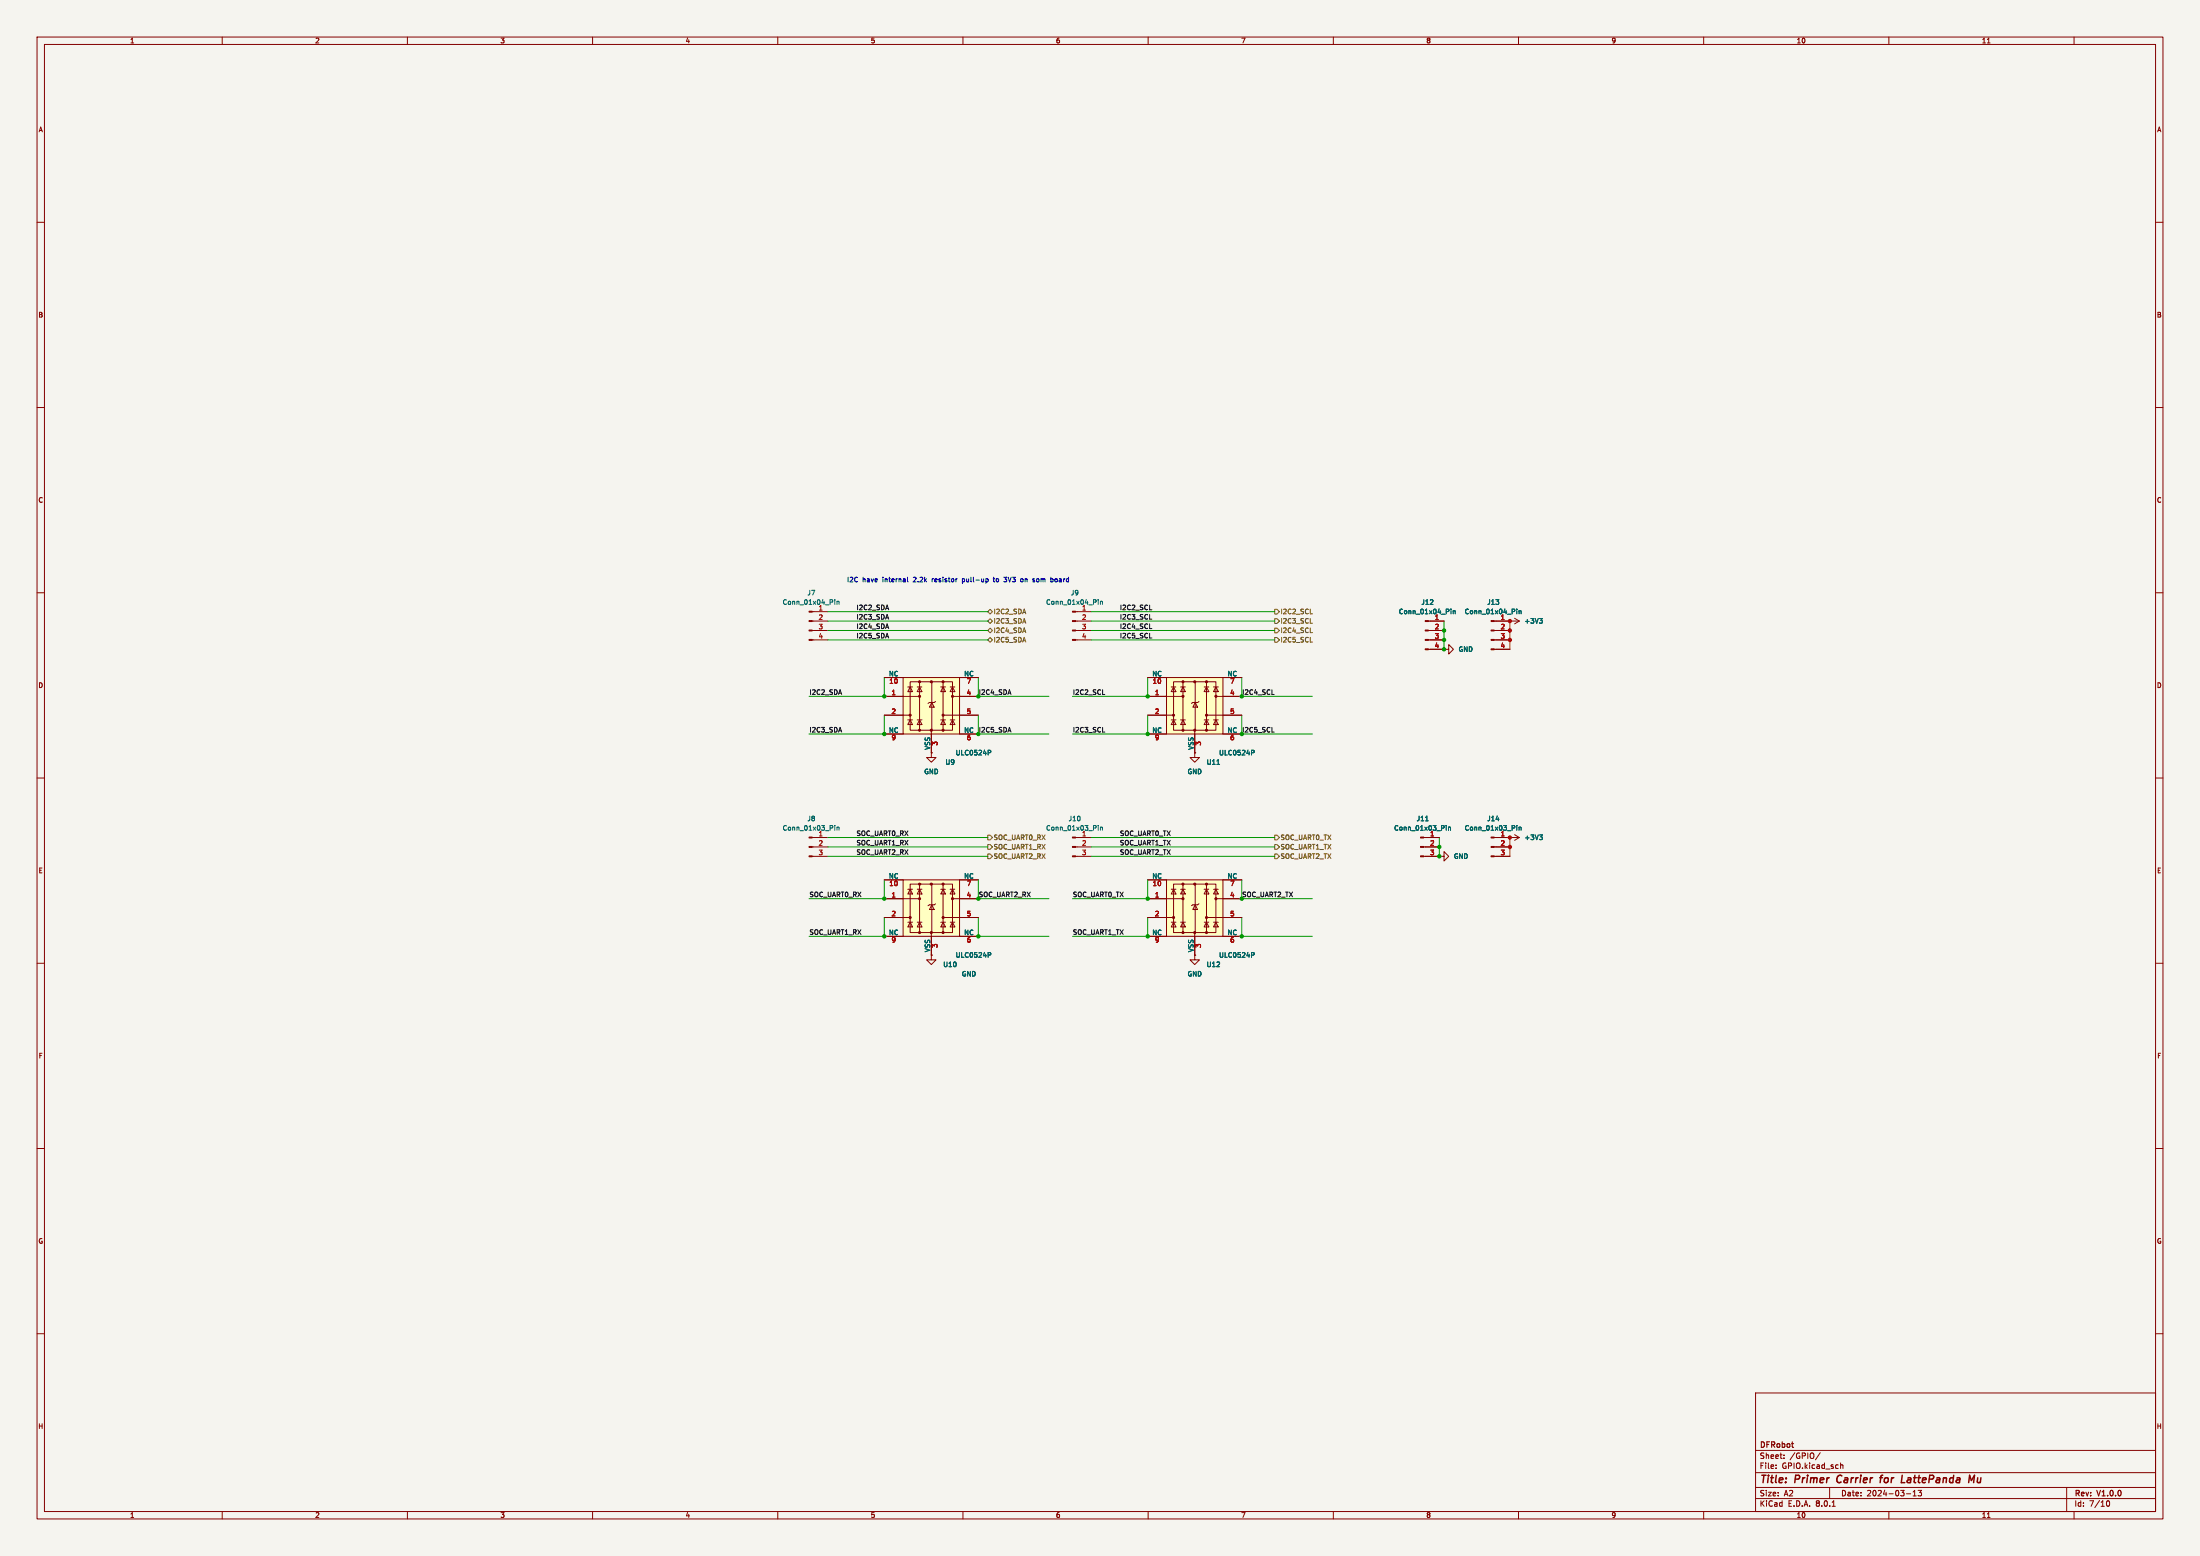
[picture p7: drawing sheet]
(kicad_sch
 (version 20231120)
 (generator "eeschema")
 (generator_version "8.0")
 (paper "A2")
 (title_block
  (title "Primer Carrier for LattePanda Mu")
  (date "2024-03-13")
  (rev "V1.0.0")
  (company "DFRobot"))
 (lib_symbols
  (symbol "Connector:Conn_01x03_Pin"
   (pin_names
    (offset 1.016) hide) (exclude_from_sim no) (in_bom yes) (on_board yes)
   (property "Reference" "J" (at 0 5.08 0) (effects (font (size 1.27 1.27))))
   (property "Value" "Conn_01x03_Pin" (at 0 -5.08 0) (effects (font (size 1.27 1.27))))
   (property "Footprint" "" (at 0 0 0) (effects (font (size 1.27 1.27)) (hide yes)))
   (property "Datasheet" "~" (at 0 0 0) (effects (font (size 1.27 1.27)) (hide yes)))
   (property "Description" "Generic connector, single row, 01x03, script generated" (at 0 0 0) (effects (font (size 1.27 1.27)) (hide yes)))
   (property "ki_locked" "" (at 0 0 0) (effects (font (size 1.27 1.27))))
   (symbol "Conn_01x03_Pin_1_1"
    (polyline (pts (xy 1.27 -2.54) (xy 0.8636 -2.54)) (stroke (width 0.1524) (type default)) (fill (type none)))
    (polyline (pts (xy 1.27 0) (xy 0.8636 0)) (stroke (width 0.1524) (type default)) (fill (type none)))
    (polyline (pts (xy 1.27 2.54) (xy 0.8636 2.54)) (stroke (width 0.1524) (type default)) (fill (type none)))
    (rectangle (start 0.8636 -2.413) (end 0 -2.667) (stroke (width 0.1524) (type default)) (fill (type outline)))
    (rectangle (start 0.8636 0.127) (end 0 -0.127) (stroke (width 0.1524) (type default)) (fill (type outline)))
    (rectangle (start 0.8636 2.667) (end 0 2.413) (stroke (width 0.1524) (type default)) (fill (type outline)))
    (pin passive line (at 5.08 2.54 180) (length 3.81) (name "Pin_1" (effects (font (size 1.27 1.27)))) (number "1" (effects (font (size 1.27 1.27)))))
    (pin passive line (at 5.08 0 180) (length 3.81) (name "Pin_2" (effects (font (size 1.27 1.27)))) (number "2" (effects (font (size 1.27 1.27)))))
    (pin passive line (at 5.08 -2.54 180) (length 3.81) (name "Pin_3" (effects (font (size 1.27 1.27)))) (number "3" (effects (font (size 1.27 1.27)))))))
  (symbol "Connector:Conn_01x04_Pin"
   (pin_names
    (offset 1.016) hide) (exclude_from_sim no) (in_bom yes) (on_board yes)
   (property "Reference" "J" (at 0 5.08 0) (effects (font (size 1.27 1.27))))
   (property "Value" "Conn_01x04_Pin" (at 0 -7.62 0) (effects (font (size 1.27 1.27))))
   (property "Footprint" "" (at 0 0 0) (effects (font (size 1.27 1.27)) (hide yes)))
   (property "Datasheet" "~" (at 0 0 0) (effects (font (size 1.27 1.27)) (hide yes)))
   (property "Description" "Generic connector, single row, 01x04, script generated" (at 0 0 0) (effects (font (size 1.27 1.27)) (hide yes)))
   (property "ki_locked" "" (at 0 0 0) (effects (font (size 1.27 1.27))))
   (symbol "Conn_01x04_Pin_1_1"
    (polyline (pts (xy 1.27 -5.08) (xy 0.8636 -5.08)) (stroke (width 0.1524) (type default)) (fill (type none)))
    (polyline (pts (xy 1.27 -2.54) (xy 0.8636 -2.54)) (stroke (width 0.1524) (type default)) (fill (type none)))
    (polyline (pts (xy 1.27 0) (xy 0.8636 0)) (stroke (width 0.1524) (type default)) (fill (type none)))
    (polyline (pts (xy 1.27 2.54) (xy 0.8636 2.54)) (stroke (width 0.1524) (type default)) (fill (type none)))
    (rectangle (start 0.8636 -4.953) (end 0 -5.207) (stroke (width 0.1524) (type default)) (fill (type outline)))
    (rectangle (start 0.8636 -2.413) (end 0 -2.667) (stroke (width 0.1524) (type default)) (fill (type outline)))
    (rectangle (start 0.8636 0.127) (end 0 -0.127) (stroke (width 0.1524) (type default)) (fill (type outline)))
    (rectangle (start 0.8636 2.667) (end 0 2.413) (stroke (width 0.1524) (type default)) (fill (type outline)))
    (pin passive line (at 5.08 2.54 180) (length 3.81) (name "Pin_1" (effects (font (size 1.27 1.27)))) (number "1" (effects (font (size 1.27 1.27)))))
    (pin passive line (at 5.08 0 180) (length 3.81) (name "Pin_2" (effects (font (size 1.27 1.27)))) (number "2" (effects (font (size 1.27 1.27)))))
    (pin passive line (at 5.08 -2.54 180) (length 3.81) (name "Pin_3" (effects (font (size 1.27 1.27)))) (number "3" (effects (font (size 1.27 1.27)))))
    (pin passive line (at 5.08 -5.08 180) (length 3.81) (name "Pin_4" (effects (font (size 1.27 1.27)))) (number "4" (effects (font (size 1.27 1.27)))))))
  (symbol "Power_Protection:D3V3XA4B10LP"
   (pin_names
    (offset 0)) (exclude_from_sim no) (in_bom yes) (on_board yes)
   (property "Reference" "U" (at -0.635 8.89 0) (effects (font (size 1.27 1.27))))
   (property "Value" "D3V3XA4B10LP" (at 8.89 -10.16 0) (effects (font (size 1.27 1.27))))
   (property "Footprint" "Package_DFN_QFN:Diodes_UDFN-10_1.0x2.5mm_P0.5mm" (at -24.13 -10.16 0) (effects (font (size 1.27 1.27)) (hide yes)))
   (property "Datasheet" "https://www.diodes.com/assets/Datasheets/D3V3XA4B10LP.pdf" (at 0 0 0) (effects (font (size 1.27 1.27)) (hide yes)))
   (property "Description" "4-Channel Low Capacitance TVS Diode Array, DFN-10" (at 0 0 0) (effects (font (size 1.27 1.27)) (hide yes)))
   (symbol "D3V3XA4B10LP_0_0"
    (rectangle (start -5.715 6.477) (end 5.715 -6.604) (stroke (width 0) (type default)) (fill (type none)))
    (polyline (pts (xy -3.175 -6.604) (xy -3.175 6.477)) (stroke (width 0) (type default)) (fill (type none)))
    (polyline (pts (xy 0.127 6.477) (xy 0.127 -6.604)) (stroke (width 0) (type default)) (fill (type none)))
    (polyline (pts (xy 3.175 6.477) (xy 3.175 -6.604)) (stroke (width 0) (type default)) (fill (type none))))
   (symbol "D3V3XA4B10LP_0_1"
    (rectangle (start -7.62 7.62) (end 7.62 -7.62) (stroke (width 0.254) (type default)) (fill (type background)))
    (circle (center -5.715 -2.54) (radius 0.2794) (stroke (width 0) (type default)) (fill (type outline)))
    (circle (center -3.175 -6.604) (radius 0.2794) (stroke (width 0) (type default)) (fill (type outline)))
    (circle (center -3.175 2.54) (radius 0.2794) (stroke (width 0) (type default)) (fill (type outline)))
    (circle (center -3.175 6.477) (radius 0.2794) (stroke (width 0) (type default)) (fill (type outline)))
    (circle (center 0 -6.604) (radius 0.2794) (stroke (width 0) (type default)) (fill (type outline)))
    (polyline (pts (xy -7.747 2.54) (xy -3.175 2.54)) (stroke (width 0) (type default)) (fill (type none)))
    (polyline (pts (xy -7.62 -2.54) (xy -5.715 -2.54)) (stroke (width 0) (type default)) (fill (type none)))
    (polyline (pts (xy -5.08 -3.81) (xy -6.35 -3.81)) (stroke (width 0) (type default)) (fill (type none)))
    (polyline (pts (xy -5.08 5.08) (xy -6.35 5.08)) (stroke (width 0) (type default)) (fill (type none)))
    (polyline (pts (xy -2.54 -3.81) (xy -3.81 -3.81)) (stroke (width 0) (type default)) (fill (type none)))
    (polyline (pts (xy -2.54 5.08) (xy -3.81 5.08)) (stroke (width 0) (type default)) (fill (type none)))
    (polyline (pts (xy -0.508 0.889) (xy -0.889 0.635)) (stroke (width 0) (type default)) (fill (type none)))
    (polyline (pts (xy 0 -6.604) (xy 0 -7.62)) (stroke (width 0) (type default)) (fill (type none)))
    (polyline (pts (xy 0.762 0.889) (xy -0.508 0.889)) (stroke (width 0) (type default)) (fill (type none)))
    (polyline (pts (xy 0.762 0.889) (xy 1.143 1.143)) (stroke (width 0) (type default)) (fill (type none)))
    (polyline (pts (xy 3.81 -3.81) (xy 2.54 -3.81)) (stroke (width 0) (type default)) (fill (type none)))
    (polyline (pts (xy 3.81 5.08) (xy 2.54 5.08)) (stroke (width 0) (type default)) (fill (type none)))
    (polyline (pts (xy 6.35 -3.81) (xy 5.08 -3.81)) (stroke (width 0) (type default)) (fill (type none)))
    (polyline (pts (xy 6.35 5.08) (xy 5.08 5.08)) (stroke (width 0) (type default)) (fill (type none)))
    (polyline (pts (xy 7.62 -2.54) (xy 3.175 -2.54)) (stroke (width 0) (type default)) (fill (type none)))
    (polyline (pts (xy 7.62 2.54) (xy 5.715 2.54)) (stroke (width 0) (type default)) (fill (type none)))
    (polyline (pts (xy -5.08 -5.08) (xy -6.35 -5.08) (xy -5.715 -3.81) (xy -5.08 -5.08)) (stroke (width 0) (type default)) (fill (type none)))
    (polyline (pts (xy -5.08 3.81) (xy -6.35 3.81) (xy -5.715 5.08) (xy -5.08 3.81)) (stroke (width 0) (type default)) (fill (type none)))
    (polyline (pts (xy -2.54 -5.08) (xy -3.81 -5.08) (xy -3.175 -3.81) (xy -2.54 -5.08)) (stroke (width 0) (type default)) (fill (type none)))
    (polyline (pts (xy -2.54 3.81) (xy -3.81 3.81) (xy -3.175 5.08) (xy -2.54 3.81)) (stroke (width 0) (type default)) (fill (type none)))
    (polyline (pts (xy 0.762 -0.381) (xy -0.508 -0.381) (xy 0.127 0.889) (xy 0.762 -0.381)) (stroke (width 0) (type default)) (fill (type none)))
    (polyline (pts (xy 3.81 -5.08) (xy 2.54 -5.08) (xy 3.175 -3.81) (xy 3.81 -5.08)) (stroke (width 0) (type default)) (fill (type none)))
    (polyline (pts (xy 3.81 3.81) (xy 2.54 3.81) (xy 3.175 5.08) (xy 3.81 3.81)) (stroke (width 0) (type default)) (fill (type none)))
    (polyline (pts (xy 6.35 -5.08) (xy 5.08 -5.08) (xy 5.715 -3.81) (xy 6.35 -5.08)) (stroke (width 0) (type default)) (fill (type none)))
    (polyline (pts (xy 6.35 3.81) (xy 5.08 3.81) (xy 5.715 5.08) (xy 6.35 3.81)) (stroke (width 0) (type default)) (fill (type none)))
    (circle (center 0 6.477) (radius 0.2794) (stroke (width 0) (type default)) (fill (type outline)))
    (circle (center 3.175 -6.604) (radius 0.2794) (stroke (width 0) (type default)) (fill (type outline)))
    (circle (center 3.175 -2.54) (radius 0.2794) (stroke (width 0) (type default)) (fill (type outline)))
    (circle (center 3.175 6.477) (radius 0.2794) (stroke (width 0) (type default)) (fill (type outline)))
    (circle (center 5.715 2.54) (radius 0.2794) (stroke (width 0) (type default)) (fill (type outline))))
   (symbol "D3V3XA4B10LP_1_1"
    (pin passive line (at -12.7 2.54 0) (length 5.08) (name "~" (effects (font (size 1.27 1.27)))) (number "1" (effects (font (size 1.27 1.27)))))
    (pin free line (at -12.7 7.62 0) (length 5.08) (name "NC" (effects (font (size 1.27 1.27)))) (number "10" (effects (font (size 1.27 1.27)))))
    (pin passive line (at -12.7 -2.54 0) (length 5.08) (name "~" (effects (font (size 1.27 1.27)))) (number "2" (effects (font (size 1.27 1.27)))))
    (pin power_in line (at 0 -12.7 90) (length 5.08) (name "VSS" (effects (font (size 1.27 1.27)))) (number "3" (effects (font (size 1.27 1.27)))))
    (pin passive line (at 12.7 2.54 180) (length 5.08) (name "~" (effects (font (size 1.27 1.27)))) (number "4" (effects (font (size 1.27 1.27)))))
    (pin passive line (at 12.7 -2.54 180) (length 5.08) (name "~" (effects (font (size 1.27 1.27)))) (number "5" (effects (font (size 1.27 1.27)))))
    (pin free line (at 12.7 -7.62 180) (length 5.08) (name "NC" (effects (font (size 1.27 1.27)))) (number "6" (effects (font (size 1.27 1.27)))))
    (pin free line (at 12.7 7.62 180) (length 5.08) (name "NC" (effects (font (size 1.27 1.27)))) (number "7" (effects (font (size 1.27 1.27)))))
    (pin passive line (at 0 -12.7 90) (length 5.08) hide (name "VSS" (effects (font (size 1.27 1.27)))) (number "8" (effects (font (size 1.27 1.27)))))
    (pin free line (at -12.7 -7.62 0) (length 5.08) (name "NC" (effects (font (size 1.27 1.27)))) (number "9" (effects (font (size 1.27 1.27)))))))
  (symbol "power:+3V3"
   (power)
   (pin_numbers hide)
   (pin_names
    (offset 0) hide) (exclude_from_sim no) (in_bom yes) (on_board yes)
   (property "Reference" "#PWR" (at 0 -3.81 0) (effects (font (size 1.27 1.27)) (hide yes)))
   (property "Value" "+3V3" (at 0 3.556 0) (effects (font (size 1.27 1.27))))
   (property "Footprint" "" (at 0 0 0) (effects (font (size 1.27 1.27)) (hide yes)))
   (property "Datasheet" "" (at 0 0 0) (effects (font (size 1.27 1.27)) (hide yes)))
   (property "Description" "Power symbol creates a global label with name \"+3V3\"" (at 0 0 0) (effects (font (size 1.27 1.27)) (hide yes)))
   (symbol "+3V3_0_1"
    (polyline (pts (xy -0.762 1.27) (xy 0 2.54)) (stroke (width 0) (type default)) (fill (type none)))
    (polyline (pts (xy 0 0) (xy 0 2.54)) (stroke (width 0) (type default)) (fill (type none)))
    (polyline (pts (xy 0 2.54) (xy 0.762 1.27)) (stroke (width 0) (type default)) (fill (type none))))
   (symbol "+3V3_1_1"
    (pin power_in line (at 0 0 90) (length 0) (name "~" (effects (font (size 1.27 1.27)))) (number "1" (effects (font (size 1.27 1.27)))))))
  (symbol "power:GND"
   (power)
   (pin_numbers hide)
   (pin_names
    (offset 0) hide) (exclude_from_sim no) (in_bom yes) (on_board yes)
   (property "Reference" "#PWR" (at 0 -6.35 0) (effects (font (size 1.27 1.27)) (hide yes)))
   (property "Value" "GND" (at 0 -3.81 0) (effects (font (size 1.27 1.27))))
   (property "Footprint" "" (at 0 0 0) (effects (font (size 1.27 1.27)) (hide yes)))
   (property "Datasheet" "" (at 0 0 0) (effects (font (size 1.27 1.27)) (hide yes)))
   (property "Description" "Power symbol creates a global label with name \"GND\" , ground" (at 0 0 0) (effects (font (size 1.27 1.27)) (hide yes)))
   (symbol "GND_0_1"
    (polyline (pts (xy 0 0) (xy 0 -1.27) (xy 1.27 -1.27) (xy 0 -2.54) (xy -1.27 -1.27) (xy 0 -1.27)) (stroke (width 0) (type default)) (fill (type none))))
   (symbol "GND_1_1"
    (pin power_in line (at 0 0 270) (length 0) (name "~" (effects (font (size 1.27 1.27)))) (number "1" (effects (font (size 1.27 1.27))))))))
 (junction
  (at 264.16 242.57)
  (diameter 0)
  (color 0 0 0 0))
 (junction
  (at 389.89 175.26)
  (diameter 0)
  (color 0 0 0 0))
 (junction
  (at 389.89 172.72)
  (diameter 0)
  (color 0 0 0 0))
 (junction
  (at 238.76 242.57)
  (diameter 0)
  (color 0 0 0 0))
 (junction
  (at 309.88 252.73)
  (diameter 0)
  (color 0 0 0 0))
 (junction
  (at 407.67 172.72)
  (diameter 0)
  (color 0 0 0 0))
 (junction
  (at 309.88 242.57)
  (diameter 0)
  (color 0 0 0 0))
 (junction
  (at 238.76 198.12)
  (diameter 0)
  (color 0 0 0 0))
 (junction
  (at 388.62 231.14)
  (diameter 0)
  (color 0 0 0 0))
 (junction
  (at 264.16 252.73)
  (diameter 0)
  (color 0 0 0 0))
 (junction
  (at 407.67 228.6)
  (diameter 0)
  (color 0 0 0 0))
 (junction
  (at 264.16 187.96)
  (diameter 0)
  (color 0 0 0 0))
 (junction
  (at 309.88 187.96)
  (diameter 0)
  (color 0 0 0 0))
 (junction
  (at 407.67 167.64)
  (diameter 0)
  (color 0 0 0 0))
 (junction
  (at 335.28 187.96)
  (diameter 0)
  (color 0 0 0 0))
 (junction
  (at 407.67 226.06)
  (diameter 0)
  (color 0 0 0 0))
 (junction
  (at 335.28 198.12)
  (diameter 0)
  (color 0 0 0 0))
 (junction
  (at 388.62 228.6)
  (diameter 0)
  (color 0 0 0 0))
 (junction
  (at 335.28 242.57)
  (diameter 0)
  (color 0 0 0 0))
 (junction
  (at 389.89 170.18)
  (diameter 0)
  (color 0 0 0 0))
 (junction
  (at 264.16 198.12)
  (diameter 0)
  (color 0 0 0 0))
 (junction
  (at 309.88 198.12)
  (diameter 0)
  (color 0 0 0 0))
 (junction
  (at 407.67 170.18)
  (diameter 0)
  (color 0 0 0 0))
 (junction
  (at 238.76 187.96)
  (diameter 0)
  (color 0 0 0 0))
 (junction
  (at 238.76 252.73)
  (diameter 0)
  (color 0 0 0 0))
 (junction
  (at 335.28 252.73)
  (diameter 0)
  (color 0 0 0 0))
 (wire
  (pts (xy 389.89 170.18) (xy 389.89 172.72))
  (stroke (width 0) (type default)))
 (wire
  (pts (xy 264.16 237.49) (xy 264.16 242.57))
  (stroke (width 0) (type default)))
 (wire
  (pts (xy 407.67 172.72) (xy 407.67 175.26))
  (stroke (width 0) (type default)))
 (wire
  (pts (xy 335.28 187.96) (xy 354.33 187.96))
  (stroke (width 0) (type default)))
 (wire
  (pts (xy 389.89 172.72) (xy 389.89 175.26))
  (stroke (width 0) (type default)))
 (wire
  (pts (xy 218.44 187.96) (xy 238.76 187.96))
  (stroke (width 0) (type default)))
 (wire
  (pts (xy 309.88 193.04) (xy 309.88 198.12))
  (stroke (width 0) (type default)))
 (wire
  (pts (xy 264.16 198.12) (xy 283.21 198.12))
  (stroke (width 0) (type default)))
 (wire
  (pts (xy 407.67 167.64) (xy 407.67 170.18))
  (stroke (width 0) (type default)))
 (wire
  (pts (xy 264.16 193.04) (xy 264.16 198.12))
  (stroke (width 0) (type default)))
 (wire
  (pts (xy 388.62 228.6) (xy 388.62 226.06))
  (stroke (width 0) (type default)))
 (wire
  (pts (xy 407.67 226.06) (xy 407.67 228.6))
  (stroke (width 0) (type default)))
 (wire
  (pts (xy 344.17 172.72) (xy 294.64 172.72))
  (stroke (width 0) (type default)))
 (wire
  (pts (xy 264.16 247.65) (xy 264.16 252.73))
  (stroke (width 0) (type default)))
 (wire
  (pts (xy 223.52 226.06) (xy 266.7 226.06))
  (stroke (width 0) (type default)))
 (wire
  (pts (xy 289.56 242.57) (xy 309.88 242.57))
  (stroke (width 0) (type default)))
 (wire
  (pts (xy 335.28 242.57) (xy 354.33 242.57))
  (stroke (width 0) (type default)))
 (wire
  (pts (xy 335.28 193.04) (xy 335.28 198.12))
  (stroke (width 0) (type default)))
 (wire
  (pts (xy 344.17 165.1) (xy 294.64 165.1))
  (stroke (width 0) (type default)))
 (wire
  (pts (xy 344.17 170.18) (xy 294.64 170.18))
  (stroke (width 0) (type default)))
 (wire
  (pts (xy 344.17 167.64) (xy 294.64 167.64))
  (stroke (width 0) (type default)))
 (wire
  (pts (xy 294.64 231.14) (xy 344.17 231.14))
  (stroke (width 0) (type default)))
 (wire
  (pts (xy 264.16 252.73) (xy 283.21 252.73))
  (stroke (width 0) (type default)))
 (wire
  (pts (xy 389.89 167.64) (xy 389.89 170.18))
  (stroke (width 0) (type default)))
 (wire
  (pts (xy 223.52 167.64) (xy 266.7 167.64))
  (stroke (width 0) (type default)))
 (wire
  (pts (xy 407.67 170.18) (xy 407.67 172.72))
  (stroke (width 0) (type default)))
 (wire
  (pts (xy 264.16 182.88) (xy 264.16 187.96))
  (stroke (width 0) (type default)))
 (wire
  (pts (xy 218.44 242.57) (xy 238.76 242.57))
  (stroke (width 0) (type default)))
 (wire
  (pts (xy 294.64 226.06) (xy 344.17 226.06))
  (stroke (width 0) (type default)))
 (wire
  (pts (xy 289.56 187.96) (xy 309.88 187.96))
  (stroke (width 0) (type default)))
 (wire
  (pts (xy 223.52 170.18) (xy 266.7 170.18))
  (stroke (width 0) (type default)))
 (wire
  (pts (xy 335.28 182.88) (xy 335.28 187.96))
  (stroke (width 0) (type default)))
 (wire
  (pts (xy 309.88 237.49) (xy 309.88 242.57))
  (stroke (width 0) (type default)))
 (wire
  (pts (xy 264.16 187.96) (xy 283.21 187.96))
  (stroke (width 0) (type default)))
 (wire
  (pts (xy 218.44 198.12) (xy 238.76 198.12))
  (stroke (width 0) (type default)))
 (wire
  (pts (xy 266.7 228.6) (xy 223.52 228.6))
  (stroke (width 0) (type default)))
 (wire
  (pts (xy 238.76 237.49) (xy 238.76 242.57))
  (stroke (width 0) (type default)))
 (wire
  (pts (xy 238.76 247.65) (xy 238.76 252.73))
  (stroke (width 0) (type default)))
 (wire
  (pts (xy 335.28 237.49) (xy 335.28 242.57))
  (stroke (width 0) (type default)))
 (wire
  (pts (xy 218.44 252.73) (xy 238.76 252.73))
  (stroke (width 0) (type default)))
 (wire
  (pts (xy 238.76 182.88) (xy 238.76 187.96))
  (stroke (width 0) (type default)))
 (wire
  (pts (xy 294.64 228.6) (xy 344.17 228.6))
  (stroke (width 0) (type default)))
 (wire
  (pts (xy 388.62 231.14) (xy 388.62 228.6))
  (stroke (width 0) (type default)))
 (wire
  (pts (xy 335.28 247.65) (xy 335.28 252.73))
  (stroke (width 0) (type default)))
 (wire
  (pts (xy 223.52 172.72) (xy 266.7 172.72))
  (stroke (width 0) (type default)))
 (wire
  (pts (xy 309.88 182.88) (xy 309.88 187.96))
  (stroke (width 0) (type default)))
 (wire
  (pts (xy 264.16 242.57) (xy 283.21 242.57))
  (stroke (width 0) (type default)))
 (wire
  (pts (xy 238.76 193.04) (xy 238.76 198.12))
  (stroke (width 0) (type default)))
 (wire
  (pts (xy 289.56 198.12) (xy 309.88 198.12))
  (stroke (width 0) (type default)))
 (wire
  (pts (xy 407.67 228.6) (xy 407.67 231.14))
  (stroke (width 0) (type default)))
 (wire
  (pts (xy 335.28 252.73) (xy 354.33 252.73))
  (stroke (width 0) (type default)))
 (wire
  (pts (xy 309.88 247.65) (xy 309.88 252.73))
  (stroke (width 0) (type default)))
 (wire
  (pts (xy 223.52 165.1) (xy 266.7 165.1))
  (stroke (width 0) (type default)))
 (wire
  (pts (xy 289.56 252.73) (xy 309.88 252.73))
  (stroke (width 0) (type default)))
 (wire
  (pts (xy 335.28 198.12) (xy 354.33 198.12))
  (stroke (width 0) (type default)))
 (wire
  (pts (xy 223.52 231.14) (xy 266.7 231.14))
  (stroke (width 0) (type default)))
 (text "I2C have internal 2.2k resistor pull-up to 3V3 on som board\n"
  (exclude_from_sim no)
  (at 228.6 157.48 0)
  (effects (font (size 1.27 1.27)) (justify left bottom)))
 (label "I2C4_SDA"
  (at 264.16 187.96 0)
  (fields_autoplaced yes)
  (effects (font (size 1.27 1.27)) (justify left bottom)))
 (label "I2C5_SDA"
  (at 264.16 198.12 0)
  (fields_autoplaced yes)
  (effects (font (size 1.27 1.27)) (justify left bottom)))
 (label "I2C4_SCL"
  (at 335.28 187.96 0)
  (fields_autoplaced yes)
  (effects (font (size 1.27 1.27)) (justify left bottom)))
 (label "SOC_UART0_TX"
  (at 302.26 226.06 0)
  (fields_autoplaced yes)
  (effects (font (size 1.27 1.27)) (justify left bottom)))
 (label "I2C3_SDA"
  (at 231.14 167.64 0)
  (fields_autoplaced yes)
  (effects (font (size 1.27 1.27)) (justify left bottom)))
 (label "I2C3_SCL"
  (at 302.26 167.64 0)
  (fields_autoplaced yes)
  (effects (font (size 1.27 1.27)) (justify left bottom)))
 (label "SOC_UART1_TX"
  (at 302.26 228.6 0)
  (fields_autoplaced yes)
  (effects (font (size 1.27 1.27)) (justify left bottom)))
 (label "SOC_UART2_RX"
  (at 231.14 231.14 0)
  (fields_autoplaced yes)
  (effects (font (size 1.27 1.27)) (justify left bottom)))
 (label "I2C2_SDA"
  (at 218.44 187.96 0)
  (fields_autoplaced yes)
  (effects (font (size 1.27 1.27)) (justify left bottom)))
 (label "I2C4_SDA"
  (at 231.14 170.18 0)
  (fields_autoplaced yes)
  (effects (font (size 1.27 1.27)) (justify left bottom)))
 (label "I2C5_SCL"
  (at 335.28 198.12 0)
  (fields_autoplaced yes)
  (effects (font (size 1.27 1.27)) (justify left bottom)))
 (label "I2C5_SDA"
  (at 231.14 172.72 0)
  (fields_autoplaced yes)
  (effects (font (size 1.27 1.27)) (justify left bottom)))
 (label "SOC_UART0_TX"
  (at 289.56 242.57 0)
  (fields_autoplaced yes)
  (effects (font (size 1.27 1.27)) (justify left bottom)))
 (label "SOC_UART1_RX"
  (at 218.44 252.73 0)
  (fields_autoplaced yes)
  (effects (font (size 1.27 1.27)) (justify left bottom)))
 (label "SOC_UART1_TX"
  (at 289.56 252.73 0)
  (fields_autoplaced yes)
  (effects (font (size 1.27 1.27)) (justify left bottom)))
 (label "I2C4_SCL"
  (at 302.26 170.18 0)
  (fields_autoplaced yes)
  (effects (font (size 1.27 1.27)) (justify left bottom)))
 (label "I2C5_SCL"
  (at 302.26 172.72 0)
  (fields_autoplaced yes)
  (effects (font (size 1.27 1.27)) (justify left bottom)))
 (label "SOC_UART0_RX"
  (at 218.44 242.57 0)
  (fields_autoplaced yes)
  (effects (font (size 1.27 1.27)) (justify left bottom)))
 (label "SOC_UART0_RX"
  (at 231.14 226.06 0)
  (fields_autoplaced yes)
  (effects (font (size 1.27 1.27)) (justify left bottom)))
 (label "SOC_UART2_TX"
  (at 302.26 231.14 0)
  (fields_autoplaced yes)
  (effects (font (size 1.27 1.27)) (justify left bottom)))
 (label "I2C2_SDA"
  (at 231.14 165.1 0)
  (fields_autoplaced yes)
  (effects (font (size 1.27 1.27)) (justify left bottom)))
 (label "I2C2_SCL"
  (at 302.26 165.1 0)
  (fields_autoplaced yes)
  (effects (font (size 1.27 1.27)) (justify left bottom)))
 (label "SOC_UART1_RX"
  (at 231.14 228.6 0)
  (fields_autoplaced yes)
  (effects (font (size 1.27 1.27)) (justify left bottom)))
 (label "SOC_UART2_RX"
  (at 264.16 242.57 0)
  (fields_autoplaced yes)
  (effects (font (size 1.27 1.27)) (justify left bottom)))
 (label "I2C3_SCL"
  (at 289.56 198.12 0)
  (fields_autoplaced yes)
  (effects (font (size 1.27 1.27)) (justify left bottom)))
 (label "SOC_UART2_TX"
  (at 335.28 242.57 0)
  (fields_autoplaced yes)
  (effects (font (size 1.27 1.27)) (justify left bottom)))
 (label "I2C2_SCL"
  (at 289.56 187.96 0)
  (fields_autoplaced yes)
  (effects (font (size 1.27 1.27)) (justify left bottom)))
 (label "I2C3_SDA"
  (at 218.44 198.12 0)
  (fields_autoplaced yes)
  (effects (font (size 1.27 1.27)) (justify left bottom)))
 (hierarchical_label "SOC_UART0_TX"
  (shape output)
  (at 344.17 226.06 0)
  (fields_autoplaced yes)
  (effects (font (size 1.27 1.27)) (justify left)))
 (hierarchical_label "SOC_UART1_RX"
  (shape output)
  (at 266.7 228.6 0)
  (fields_autoplaced yes)
  (effects (font (size 1.27 1.27)) (justify left)))
 (hierarchical_label "I2C4_SCL"
  (shape output)
  (at 344.17 170.18 0)
  (fields_autoplaced yes)
  (effects (font (size 1.27 1.27)) (justify left)))
 (hierarchical_label "I2C4_SDA"
  (shape bidirectional)
  (at 266.7 170.18 0)
  (fields_autoplaced yes)
  (effects (font (size 1.27 1.27)) (justify left)))
 (hierarchical_label "SOC_UART2_TX"
  (shape output)
  (at 344.17 231.14 0)
  (fields_autoplaced yes)
  (effects (font (size 1.27 1.27)) (justify left)))
 (hierarchical_label "SOC_UART0_RX"
  (shape output)
  (at 266.7 226.06 0)
  (fields_autoplaced yes)
  (effects (font (size 1.27 1.27)) (justify left)))
 (hierarchical_label "I2C2_SDA"
  (shape bidirectional)
  (at 266.7 165.1 0)
  (fields_autoplaced yes)
  (effects (font (size 1.27 1.27)) (justify left)))
 (hierarchical_label "I2C2_SCL"
  (shape output)
  (at 344.17 165.1 0)
  (fields_autoplaced yes)
  (effects (font (size 1.27 1.27)) (justify left)))
 (hierarchical_label "I2C5_SCL"
  (shape output)
  (at 344.17 172.72 0)
  (fields_autoplaced yes)
  (effects (font (size 1.27 1.27)) (justify left)))
 (hierarchical_label "I2C3_SDA"
  (shape bidirectional)
  (at 266.7 167.64 0)
  (fields_autoplaced yes)
  (effects (font (size 1.27 1.27)) (justify left)))
 (hierarchical_label "SOC_UART1_TX"
  (shape output)
  (at 344.17 228.6 0)
  (fields_autoplaced yes)
  (effects (font (size 1.27 1.27)) (justify left)))
 (hierarchical_label "I2C3_SCL"
  (shape output)
  (at 344.17 167.64 0)
  (fields_autoplaced yes)
  (effects (font (size 1.27 1.27)) (justify left)))
 (hierarchical_label "SOC_UART2_RX"
  (shape output)
  (at 266.7 231.14 0)
  (fields_autoplaced yes)
  (effects (font (size 1.27 1.27)) (justify left)))
 (hierarchical_label "I2C5_SDA"
  (shape bidirectional)
  (at 266.7 172.72 0)
  (fields_autoplaced yes)
  (effects (font (size 1.27 1.27)) (justify left)))
 (symbol
  (lib_id "power:+3V3")
  (at 407.67 226.06 270)
  (unit 1)
  (exclude_from_sim no)
  (in_bom yes)
  (on_board yes)
  (dnp no)
  (fields_autoplaced yes)
  (property "Reference" "#PWR063" (at 403.86 226.06 0) (effects (font (size 1.27 1.27)) (hide yes)))
  (property "Value" "+3V3" (at 411.48 226.06 90) (effects (font (size 1.27 1.27)) (justify left)))
  (property "Footprint" "" (at 407.67 226.06 0) (effects (font (size 1.27 1.27)) (hide yes)))
  (property "Datasheet" "" (at 407.67 226.06 0) (effects (font (size 1.27 1.27)) (hide yes)))
  (property "Description" "" (at 407.67 226.06 0) (effects (font (size 1.27 1.27)) (hide yes)))
  (pin "1"))
 (symbol
  (lib_id "Connector:Conn_01x03_Pin")
  (at 289.56 228.6 0)
  (unit 1)
  (exclude_from_sim no)
  (in_bom yes)
  (on_board yes)
  (dnp no)
  (fields_autoplaced yes)
  (property "Reference" "J10" (at 290.195 220.98 0) (effects (font (size 1.27 1.27))))
  (property "Value" "Conn_01x03_Pin" (at 290.195 223.52 0) (effects (font (size 1.27 1.27))))
  (property "Footprint" "A_HDJ_Library:PinHeader_1x03_P2.54mm_Vertical" (at 289.56 228.6 0) (effects (font (size 1.27 1.27)) (hide yes)))
  (property "Datasheet" "~" (at 289.56 228.6 0) (effects (font (size 1.27 1.27)) (hide yes)))
  (property "Description" "" (at 289.56 228.6 0) (effects (font (size 1.27 1.27)) (hide yes)))
  (property "DF_Comment" "2.54蓝色单排排针-3P" (at 289.56 228.6 0) (effects (font (size 1.27 1.27)) (hide yes)))
  (property "Field-1" "" (at 289.56 228.6 0) (effects (font (size 1.27 1.27)) (hide yes)))
  (pin "3")
  (pin "1")
  (pin "2"))
 (symbol
  (lib_id "Connector:Conn_01x04_Pin")
  (at 289.56 167.64 0)
  (unit 1)
  (exclude_from_sim no)
  (in_bom yes)
  (on_board yes)
  (dnp no)
  (property "Reference" "J9" (at 290.195 160.02 0) (effects (font (size 1.27 1.27))))
  (property "Value" "Conn_01x04_Pin" (at 290.195 162.56 0) (effects (font (size 1.27 1.27))))
  (property "Footprint" "A_HDJ_Library:PinHeader_1x04_P2.54mm_Vertical" (at 289.56 167.64 0) (effects (font (size 1.27 1.27)) (hide yes)))
  (property "Datasheet" "~" (at 289.56 167.64 0) (effects (font (size 1.27 1.27)) (hide yes)))
  (property "Description" "" (at 289.56 167.64 0) (effects (font (size 1.27 1.27)) (hide yes)))
  (property "DF_Comment" "2.54蓝色单排排针-4P" (at 289.56 167.64 0) (effects (font (size 1.27 1.27)) (hide yes)))
  (property "Field-1" "" (at 289.56 167.64 0) (effects (font (size 1.27 1.27)) (hide yes)))
  (pin "4")
  (pin "1")
  (pin "3")
  (pin "2"))
 (symbol
  (lib_id "Power_Protection:D3V3XA4B10LP")
  (at 251.46 190.5 0)
  (unit 1)
  (exclude_from_sim no)
  (in_bom yes)
  (on_board yes)
  (dnp no)
  (property "Reference" "U9" (at 256.54 205.74 0) (effects (font (size 1.27 1.27))))
  (property "Value" "ULC0524P" (at 262.89 203.2 0) (effects (font (size 1.27 1.27))))
  (property "Footprint" "A_HDJ_Library:Diodes_UDFN-10_1.0x2.5mm_P0.5mm" (at 227.33 200.66 0) (effects (font (size 1.27 1.27)) (hide yes)))
  (property "Datasheet" "https://www.diodes.com/assets/Datasheets/D3V3XA4B10LP.pdf" (at 251.46 190.5 0) (effects (font (size 1.27 1.27)) (hide yes)))
  (property "Description" "" (at 251.46 190.5 0) (effects (font (size 1.27 1.27)) (hide yes)))
  (property "Buy_Link" "" (at 251.46 190.5 0) (effects (font (size 1.27 1.27)) (hide yes)))
  (property "DF_Comment" "ESD静电保护IC-BV-ULC0524P-DFN2510-10L" (at 251.46 190.5 0) (effects (font (size 1.27 1.27)) (hide yes)))
  (property "SCH_Show_Footprint" "" (at 251.46 190.5 0) (effects (font (size 1.27 1.27)) (hide yes)))
  (property "Field-1" "" (at 251.46 190.5 0) (effects (font (size 1.27 1.27)) (hide yes)))
  (pin "2")
  (pin "6")
  (pin "1")
  (pin "7")
  (pin "8")
  (pin "3")
  (pin "5")
  (pin "4")
  (pin "10")
  (pin "9"))
 (symbol
  (lib_id "Power_Protection:D3V3XA4B10LP")
  (at 322.58 190.5 0)
  (unit 1)
  (exclude_from_sim no)
  (in_bom yes)
  (on_board yes)
  (dnp no)
  (property "Reference" "U11" (at 327.66 205.74 0) (effects (font (size 1.27 1.27))))
  (property "Value" "ULC0524P" (at 334.01 203.2 0) (effects (font (size 1.27 1.27))))
  (property "Footprint" "A_HDJ_Library:Diodes_UDFN-10_1.0x2.5mm_P0.5mm" (at 298.45 200.66 0) (effects (font (size 1.27 1.27)) (hide yes)))
  (property "Datasheet" "https://www.diodes.com/assets/Datasheets/D3V3XA4B10LP.pdf" (at 322.58 190.5 0) (effects (font (size 1.27 1.27)) (hide yes)))
  (property "Description" "" (at 322.58 190.5 0) (effects (font (size 1.27 1.27)) (hide yes)))
  (property "Buy_Link" "" (at 322.58 190.5 0) (effects (font (size 1.27 1.27)) (hide yes)))
  (property "DF_Comment" "ESD静电保护IC-BV-ULC0524P-DFN2510-10L" (at 322.58 190.5 0) (effects (font (size 1.27 1.27)) (hide yes)))
  (property "SCH_Show_Footprint" "" (at 322.58 190.5 0) (effects (font (size 1.27 1.27)) (hide yes)))
  (property "Field-1" "" (at 322.58 190.5 0) (effects (font (size 1.27 1.27)) (hide yes)))
  (pin "2")
  (pin "6")
  (pin "1")
  (pin "7")
  (pin "8")
  (pin "3")
  (pin "5")
  (pin "4")
  (pin "10")
  (pin "9"))
 (symbol
  (lib_id "power:GND")
  (at 322.58 257.81 0)
  (unit 1)
  (exclude_from_sim no)
  (in_bom yes)
  (on_board yes)
  (dnp no)
  (fields_autoplaced yes)
  (property "Reference" "#PWR059" (at 322.58 264.16 0) (effects (font (size 1.27 1.27)) (hide yes)))
  (property "Value" "GND" (at 322.58 262.89 0) (effects (font (size 1.27 1.27))))
  (property "Footprint" "" (at 322.58 257.81 0) (effects (font (size 1.27 1.27)) (hide yes)))
  (property "Datasheet" "" (at 322.58 257.81 0) (effects (font (size 1.27 1.27)) (hide yes)))
  (property "Description" "" (at 322.58 257.81 0) (effects (font (size 1.27 1.27)) (hide yes)))
  (pin "1"))
 (symbol
  (lib_id "power:GND")
  (at 389.89 175.26 90)
  (unit 1)
  (exclude_from_sim no)
  (in_bom yes)
  (on_board yes)
  (dnp no)
  (fields_autoplaced yes)
  (property "Reference" "#PWR061" (at 396.24 175.26 0) (effects (font (size 1.27 1.27)) (hide yes)))
  (property "Value" "GND" (at 393.7 175.26 90) (effects (font (size 1.27 1.27)) (justify right)))
  (property "Footprint" "" (at 389.89 175.26 0) (effects (font (size 1.27 1.27)) (hide yes)))
  (property "Datasheet" "" (at 389.89 175.26 0) (effects (font (size 1.27 1.27)) (hide yes)))
  (property "Description" "" (at 389.89 175.26 0) (effects (font (size 1.27 1.27)) (hide yes)))
  (pin "1"))
 (symbol
  (lib_id "Connector:Conn_01x04_Pin")
  (at 218.44 167.64 0)
  (unit 1)
  (exclude_from_sim no)
  (in_bom yes)
  (on_board yes)
  (dnp no)
  (fields_autoplaced yes)
  (property "Reference" "J7" (at 219.075 160.02 0) (effects (font (size 1.27 1.27))))
  (property "Value" "Conn_01x04_Pin" (at 219.075 162.56 0) (effects (font (size 1.27 1.27))))
  (property "Footprint" "A_HDJ_Library:PinHeader_1x04_P2.54mm_Vertical" (at 218.44 167.64 0) (effects (font (size 1.27 1.27)) (hide yes)))
  (property "Datasheet" "~" (at 218.44 167.64 0) (effects (font (size 1.27 1.27)) (hide yes)))
  (property "Description" "" (at 218.44 167.64 0) (effects (font (size 1.27 1.27)) (hide yes)))
  (property "DF_Comment" "2.54绿色单排排针-4P" (at 218.44 167.64 0) (effects (font (size 1.27 1.27)) (hide yes)))
  (property "Field-1" "" (at 218.44 167.64 0) (effects (font (size 1.27 1.27)) (hide yes)))
  (pin "4")
  (pin "1")
  (pin "3")
  (pin "2"))
 (symbol
  (lib_id "Connector:Conn_01x03_Pin")
  (at 218.44 228.6 0)
  (unit 1)
  (exclude_from_sim no)
  (in_bom yes)
  (on_board yes)
  (dnp no)
  (property "Reference" "J8" (at 219.075 220.98 0) (effects (font (size 1.27 1.27))))
  (property "Value" "Conn_01x03_Pin" (at 219.075 223.52 0) (effects (font (size 1.27 1.27))))
  (property "Footprint" "A_HDJ_Library:PinHeader_1x03_P2.54mm_Vertical" (at 218.44 228.6 0) (effects (font (size 1.27 1.27)) (hide yes)))
  (property "Datasheet" "~" (at 218.44 228.6 0) (effects (font (size 1.27 1.27)) (hide yes)))
  (property "Description" "" (at 218.44 228.6 0) (effects (font (size 1.27 1.27)) (hide yes)))
  (property "DF_Comment" "2.54绿色单排排针-3P" (at 218.44 228.6 0) (effects (font (size 1.27 1.27)) (hide yes)))
  (property "Field-1" "" (at 218.44 228.6 0) (effects (font (size 1.27 1.27)) (hide yes)))
  (pin "3")
  (pin "1")
  (pin "2"))
 (symbol
  (lib_id "Connector:Conn_01x03_Pin")
  (at 383.54 228.6 0)
  (unit 1)
  (exclude_from_sim no)
  (in_bom yes)
  (on_board yes)
  (dnp no)
  (property "Reference" "J11" (at 384.175 220.98 0) (effects (font (size 1.27 1.27))))
  (property "Value" "Conn_01x03_Pin" (at 384.175 223.52 0) (effects (font (size 1.27 1.27))))
  (property "Footprint" "A_HDJ_Library:PinHeader_1x03_P2.54mm_Vertical" (at 383.54 228.6 0) (effects (font (size 1.27 1.27)) (hide yes)))
  (property "Datasheet" "~" (at 383.54 228.6 0) (effects (font (size 1.27 1.27)) (hide yes)))
  (property "Description" "" (at 383.54 228.6 0) (effects (font (size 1.27 1.27)) (hide yes)))
  (property "DF_Comment" "2.54黑色单排排针-3P" (at 383.54 228.6 0) (effects (font (size 1.27 1.27)) (hide yes)))
  (property "Field-1" "" (at 383.54 228.6 0) (effects (font (size 1.27 1.27)) (hide yes)))
  (pin "3")
  (pin "1")
  (pin "2"))
 (symbol
  (lib_id "power:GND")
  (at 251.46 203.2 0)
  (unit 1)
  (exclude_from_sim no)
  (in_bom yes)
  (on_board yes)
  (dnp no)
  (fields_autoplaced yes)
  (property "Reference" "#PWR056" (at 251.46 209.55 0) (effects (font (size 1.27 1.27)) (hide yes)))
  (property "Value" "GND" (at 251.46 208.28 0) (effects (font (size 1.27 1.27))))
  (property "Footprint" "" (at 251.46 203.2 0) (effects (font (size 1.27 1.27)) (hide yes)))
  (property "Datasheet" "" (at 251.46 203.2 0) (effects (font (size 1.27 1.27)) (hide yes)))
  (property "Description" "" (at 251.46 203.2 0) (effects (font (size 1.27 1.27)) (hide yes)))
  (pin "1"))
 (symbol
  (lib_id "power:GND")
  (at 388.62 231.14 90)
  (unit 1)
  (exclude_from_sim no)
  (in_bom yes)
  (on_board yes)
  (dnp no)
  (fields_autoplaced yes)
  (property "Reference" "#PWR060" (at 394.97 231.14 0) (effects (font (size 1.27 1.27)) (hide yes)))
  (property "Value" "GND" (at 392.43 231.14 90) (effects (font (size 1.27 1.27)) (justify right)))
  (property "Footprint" "" (at 388.62 231.14 0) (effects (font (size 1.27 1.27)) (hide yes)))
  (property "Datasheet" "" (at 388.62 231.14 0) (effects (font (size 1.27 1.27)) (hide yes)))
  (property "Description" "" (at 388.62 231.14 0) (effects (font (size 1.27 1.27)) (hide yes)))
  (pin "1"))
 (symbol
  (lib_id "power:GND")
  (at 322.58 203.2 0)
  (unit 1)
  (exclude_from_sim no)
  (in_bom yes)
  (on_board yes)
  (dnp no)
  (fields_autoplaced yes)
  (property "Reference" "#PWR058" (at 322.58 209.55 0) (effects (font (size 1.27 1.27)) (hide yes)))
  (property "Value" "GND" (at 322.58 208.28 0) (effects (font (size 1.27 1.27))))
  (property "Footprint" "" (at 322.58 203.2 0) (effects (font (size 1.27 1.27)) (hide yes)))
  (property "Datasheet" "" (at 322.58 203.2 0) (effects (font (size 1.27 1.27)) (hide yes)))
  (property "Description" "" (at 322.58 203.2 0) (effects (font (size 1.27 1.27)) (hide yes)))
  (pin "1"))
 (symbol
  (lib_id "Power_Protection:D3V3XA4B10LP")
  (at 251.46 245.11 0)
  (unit 1)
  (exclude_from_sim no)
  (in_bom yes)
  (on_board yes)
  (dnp no)
  (property "Reference" "U10" (at 256.54 260.35 0) (effects (font (size 1.27 1.27))))
  (property "Value" "ULC0524P" (at 262.89 257.81 0) (effects (font (size 1.27 1.27))))
  (property "Footprint" "A_HDJ_Library:Diodes_UDFN-10_1.0x2.5mm_P0.5mm" (at 227.33 255.27 0) (effects (font (size 1.27 1.27)) (hide yes)))
  (property "Datasheet" "https://www.diodes.com/assets/Datasheets/D3V3XA4B10LP.pdf" (at 251.46 245.11 0) (effects (font (size 1.27 1.27)) (hide yes)))
  (property "Description" "" (at 251.46 245.11 0) (effects (font (size 1.27 1.27)) (hide yes)))
  (property "Buy_Link" "" (at 251.46 245.11 0) (effects (font (size 1.27 1.27)) (hide yes)))
  (property "DF_Comment" "ESD静电保护IC-BV-ULC0524P-DFN2510-10L" (at 251.46 245.11 0) (effects (font (size 1.27 1.27)) (hide yes)))
  (property "SCH_Show_Footprint" "" (at 251.46 245.11 0) (effects (font (size 1.27 1.27)) (hide yes)))
  (property "Field-1" "" (at 251.46 245.11 0) (effects (font (size 1.27 1.27)) (hide yes)))
  (pin "2")
  (pin "6")
  (pin "1")
  (pin "7")
  (pin "8")
  (pin "3")
  (pin "5")
  (pin "4")
  (pin "10")
  (pin "9"))
 (symbol
  (lib_id "power:+3V3")
  (at 407.67 167.64 270)
  (unit 1)
  (exclude_from_sim no)
  (in_bom yes)
  (on_board yes)
  (dnp no)
  (fields_autoplaced yes)
  (property "Reference" "#PWR062" (at 403.86 167.64 0) (effects (font (size 1.27 1.27)) (hide yes)))
  (property "Value" "+3V3" (at 411.48 167.64 90) (effects (font (size 1.27 1.27)) (justify left)))
  (property "Footprint" "" (at 407.67 167.64 0) (effects (font (size 1.27 1.27)) (hide yes)))
  (property "Datasheet" "" (at 407.67 167.64 0) (effects (font (size 1.27 1.27)) (hide yes)))
  (property "Description" "" (at 407.67 167.64 0) (effects (font (size 1.27 1.27)) (hide yes)))
  (pin "1"))
 (symbol
  (lib_id "power:GND")
  (at 251.46 257.81 0)
  (unit 1)
  (exclude_from_sim no)
  (in_bom yes)
  (on_board yes)
  (dnp no)
  (property "Reference" "#PWR057" (at 251.46 264.16 0) (effects (font (size 1.27 1.27)) (hide yes)))
  (property "Value" "GND" (at 261.62 262.89 0) (effects (font (size 1.27 1.27))))
  (property "Footprint" "" (at 251.46 257.81 0) (effects (font (size 1.27 1.27)) (hide yes)))
  (property "Datasheet" "" (at 251.46 257.81 0) (effects (font (size 1.27 1.27)) (hide yes)))
  (property "Description" "" (at 251.46 257.81 0) (effects (font (size 1.27 1.27)) (hide yes)))
  (pin "1"))
 (symbol
  (lib_id "Connector:Conn_01x04_Pin")
  (at 402.59 170.18 0)
  (unit 1)
  (exclude_from_sim no)
  (in_bom yes)
  (on_board yes)
  (dnp no)
  (fields_autoplaced yes)
  (property "Reference" "J13" (at 403.225 162.56 0) (effects (font (size 1.27 1.27))))
  (property "Value" "Conn_01x04_Pin" (at 403.225 165.1 0) (effects (font (size 1.27 1.27))))
  (property "Footprint" "A_HDJ_Library:PinHeader_1x04_P2.54mm_Vertical" (at 402.59 170.18 0) (effects (font (size 1.27 1.27)) (hide yes)))
  (property "Datasheet" "~" (at 402.59 170.18 0) (effects (font (size 1.27 1.27)) (hide yes)))
  (property "Description" "" (at 402.59 170.18 0) (effects (font (size 1.27 1.27)) (hide yes)))
  (property "DF_Comment" "2.54红色单排排针-4P" (at 402.59 170.18 0) (effects (font (size 1.27 1.27)) (hide yes)))
  (property "Field-1" "" (at 402.59 170.18 0) (effects (font (size 1.27 1.27)) (hide yes)))
  (pin "4")
  (pin "1")
  (pin "3")
  (pin "2"))
 (symbol
  (lib_id "Connector:Conn_01x04_Pin")
  (at 384.81 170.18 0)
  (unit 1)
  (exclude_from_sim no)
  (in_bom yes)
  (on_board yes)
  (dnp no)
  (fields_autoplaced yes)
  (property "Reference" "J12" (at 385.445 162.56 0) (effects (font (size 1.27 1.27))))
  (property "Value" "Conn_01x04_Pin" (at 385.445 165.1 0) (effects (font (size 1.27 1.27))))
  (property "Footprint" "A_HDJ_Library:PinHeader_1x04_P2.54mm_Vertical" (at 384.81 170.18 0) (effects (font (size 1.27 1.27)) (hide yes)))
  (property "Datasheet" "~" (at 384.81 170.18 0) (effects (font (size 1.27 1.27)) (hide yes)))
  (property "Description" "" (at 384.81 170.18 0) (effects (font (size 1.27 1.27)) (hide yes)))
  (property "DF_Comment" "2.54黑色单排排针-4P" (at 384.81 170.18 0) (effects (font (size 1.27 1.27)) (hide yes)))
  (property "Field-1" "" (at 384.81 170.18 0) (effects (font (size 1.27 1.27)) (hide yes)))
  (pin "4")
  (pin "1")
  (pin "3")
  (pin "2"))
 (symbol
  (lib_id "Connector:Conn_01x03_Pin")
  (at 402.59 228.6 0)
  (unit 1)
  (exclude_from_sim no)
  (in_bom yes)
  (on_board yes)
  (dnp no)
  (fields_autoplaced yes)
  (property "Reference" "J14" (at 403.225 220.98 0) (effects (font (size 1.27 1.27))))
  (property "Value" "Conn_01x03_Pin" (at 403.225 223.52 0) (effects (font (size 1.27 1.27))))
  (property "Footprint" "A_HDJ_Library:PinHeader_1x03_P2.54mm_Vertical" (at 402.59 228.6 0) (effects (font (size 1.27 1.27)) (hide yes)))
  (property "Datasheet" "~" (at 402.59 228.6 0) (effects (font (size 1.27 1.27)) (hide yes)))
  (property "Description" "" (at 402.59 228.6 0) (effects (font (size 1.27 1.27)) (hide yes)))
  (property "DF_Comment" "2.54红色单排排针-3P" (at 402.59 228.6 0) (effects (font (size 1.27 1.27)) (hide yes)))
  (property "Field-1" "" (at 402.59 228.6 0) (effects (font (size 1.27 1.27)) (hide yes)))
  (pin "3")
  (pin "1")
  (pin "2"))
 (symbol
  (lib_id "Power_Protection:D3V3XA4B10LP")
  (at 322.58 245.11 0)
  (unit 1)
  (exclude_from_sim no)
  (in_bom yes)
  (on_board yes)
  (dnp no)
  (property "Reference" "U12" (at 327.66 260.35 0) (effects (font (size 1.27 1.27))))
  (property "Value" "ULC0524P" (at 334.01 257.81 0) (effects (font (size 1.27 1.27))))
  (property "Footprint" "A_HDJ_Library:Diodes_UDFN-10_1.0x2.5mm_P0.5mm" (at 298.45 255.27 0) (effects (font (size 1.27 1.27)) (hide yes)))
  (property "Datasheet" "https://www.diodes.com/assets/Datasheets/D3V3XA4B10LP.pdf" (at 322.58 245.11 0) (effects (font (size 1.27 1.27)) (hide yes)))
  (property "Description" "" (at 322.58 245.11 0) (effects (font (size 1.27 1.27)) (hide yes)))
  (property "Buy_Link" "" (at 322.58 245.11 0) (effects (font (size 1.27 1.27)) (hide yes)))
  (property "DF_Comment" "ESD静电保护IC-BV-ULC0524P-DFN2510-10L" (at 322.58 245.11 0) (effects (font (size 1.27 1.27)) (hide yes)))
  (property "SCH_Show_Footprint" "" (at 322.58 245.11 0) (effects (font (size 1.27 1.27)) (hide yes)))
  (property "Field-1" "" (at 322.58 245.11 0) (effects (font (size 1.27 1.27)) (hide yes)))
  (pin "2")
  (pin "6")
  (pin "1")
  (pin "7")
  (pin "8")
  (pin "3")
  (pin "5")
  (pin "4")
  (pin "10")
  (pin "9")))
